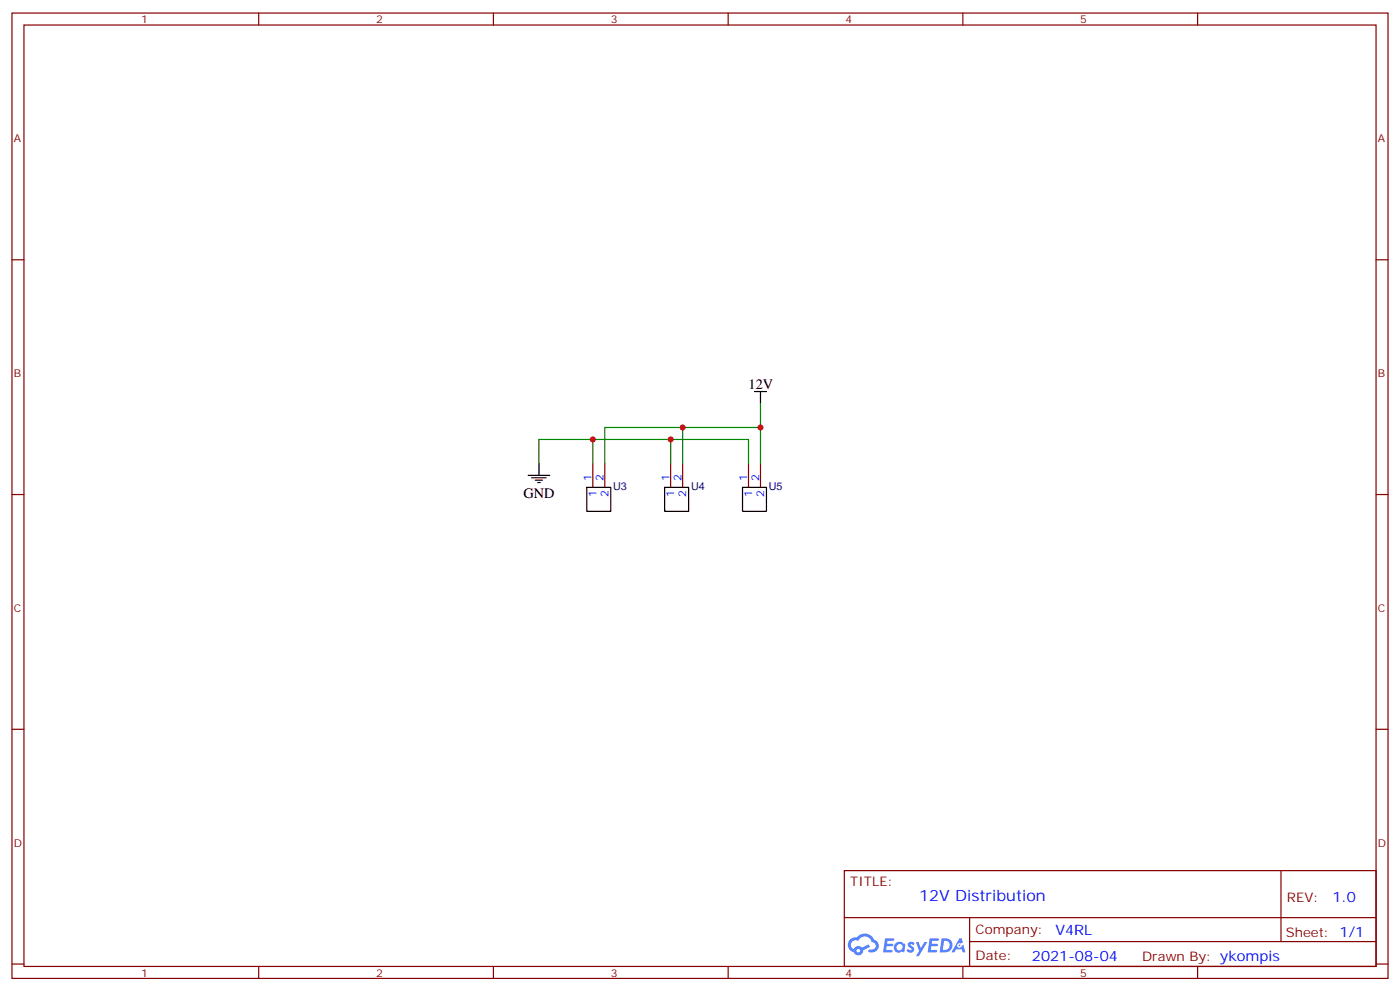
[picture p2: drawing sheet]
<svg xmlns="http://www.w3.org/2000/svg" width="412mm" height="292mm" viewBox="0 0 412 292" stroke-linecap="round" stroke-linejoin="round" font-family="sans-serif">
<g fill="none" stroke="#870000" stroke-width=".35">
<path d="M3.5 3.8h405.4v284.4h-405.4zM7.1 7.4h398.2v277.3h-398.2zM76.2 3.8v3.6M145.3 3.8v3.6M214.5 3.8v3.6M283.6 3.8v3.6M352.8 3.8v3.6M3.5 76.5h3.6M405.3 76.5h3.6M3.5 145.7h3.6M405.3 145.7h3.6M3.5 214.8h3.6"/>
<path d="M405.3 214.8h3.6M248.7 256.4h156.6v28.3h-156.6zM377.3 256.5v20.8M248.7 270.3h156.5M285.6 277.3h119.6M285.6 270.3v14.1M3.5 284h3.6M76.2 284.7v3.5M145.3 284.7v3.5M214.5 284.7v3.5M283.6 284.7v3.5M352.8 284.7v3.5"/>
<path d="M405.3 284h3.6"/>
</g>
<g fill="#5487ff">
<path d="M267.7 277.6a1.22 1.22 0 0 1 1.7 .3l-.4 .6a.47 .47 0 0 0-.3-.5 .47 .47 0 0 0-.5 .2l.1 .3a1.14 1.14 0 0 1 .8 1.7 1.14 1.14 0 0 1-1.9 0l-.2-.2 .5-.5 .7 .4a.29 .29 0 0 0 .3-.3 .29 .29 0 0 0-.2-.3 1.04 1.04 0 0 1-.6-1.7z"/>
<path d="M260.7 276.4h2.4l.3 .1-.2 .5-1.8 .1-.1 .9h1.5l.3 .3-.3 .4h-1.6l-.2 1.1h1.7l.2 .4-.2 .3h-2.6z"/>
<path d="M273.8 276.4h2.4l.3 .1-.1 .5-1.8 .1-.2 .9h1.6l.3 .3-.4 .4h-1.6l-.1 1.1h1.7l.2 .4-.2 .3h-2.6z"/>
<path d="M282.6 276.4h.7l.3 1.2-.6 .3a.69 .69 0 0 0-1 .3 .69 .69 0 0 0 .4 1 .69 .69 0 0 0 .9-.6l.5-.3 .6 2.2h-.8l-.2-.9h-1.8l-.5 .9h-.8z"/>
<path d="M269.8 277.4h.8l.6 1.9 1.1-1.9h.9l-2.6 4.2h-.8l.9-1.5z"/>
<path d="M277.4 276.4l-.6 4.1h1.3a2.11 2.11 0 0 0 2.5-2.1 2.11 2.11 0 0 0-2.5-2zM278.1 277.1a1.39 1.39 0 0 1 1.7 1.4 1.39 1.39 0 0 1-1.8 1.3h-.3z"/>
<path d="M263.7 278a1.54 1.54 0 0 0-.1 2.1 1.54 1.54 0 0 0 2.2 .2l.6 .2 .3-2.3-.2-.2-.4-.1a1.49 1.49 0 0 0-2.4 .1zM264 279a.94 .94 0 0 1 1.8 0 .94 .94 0 0 1-1.8 0z"/>
<path d="M250.4 276.7a2.18 2.18 0 0 0 1.1 3.8 1.44 1.44 0 0 0 1.6 .9 1.44 1.44 0 0 0 1.2-1.5l2-1-.5-.7-1.9 .9a1.47 1.47 0 0 0-2.4 .5 1.39 1.39 0 0 1-.7-2 1.39 1.39 0 0 1 2-.5 2.12 2.12 0 0 1 2.2-1.3 2.12 2.12 0 0 1 1.9 1.7 1.14 1.14 0 0 1 1.1 1.4 1.14 1.14 0 0 1-1.7 .8 .43 .43 0 0 0-.5 .3 .43 .43 0 0 0 .4 .5 1.98 1.98 0 0 0 2.5-1.2 1.98 1.98 0 0 0-1.2-2.5 3.1 3.1 0 0 0-5.3-.7l-.9 .1zM252.3 280a.55 .55 0 0 1 1.1 0 .55 .55 0 0 1-1.1 0z"/>
<circle cx="282.6" cy="278.5" r=".26"/>
</g>
<path d="M174.6 136.5v7M178.2 136.5v7M197.6 136.5v7M201.1 136.5v7M220.5 136.5v7M224 136.5v7" fill="none" stroke="#870000" stroke-width=".35"/>
<path d="M222.2 115.3h3.6M224 115.3v3.6M158.7 136.5v3.5M155.6 140h6.3M156.6 140.7h4.3M157.7 141.4h2.1M158.4 142.1h.7M172.9 143.5h7v7.1h-7zM195.8 143.5h7v7.1h-7zM218.7 143.5h7.1v7.1h-7.1z" fill="none" stroke="#000" stroke-width=".35"/>
<path d="M224 118.9v7h-45.8v10.6M158.7 136.5v-7.1h61.8v7.1M174.6 129.4v7.1M197.6 129.4v7.1M201.1 125.9v10.6M224 125.9v10.6" fill="none" stroke="#008700" stroke-width=".35"/>
<g fill="#c00">
<circle cx="197.6" cy="129.4" r=".88"/>
<circle cx="174.6" cy="129.4" r=".88"/>
<circle cx="224" cy="125.9" r=".88"/>
<circle cx="201.1" cy="125.9" r=".88"/>
</g>
<text font-size="4.6" fill="#00f" x="270.8" y="265.5">12V Distribution</text>
<g font-size="4.2">
<text x="220.5" y="114.6">12V</text>
<text x="154.2" y="146.7">GND</text>
</g>
<g font-size="4.2" fill="#00f">
<text x="392.5" y="265.7">1.0</text>
<text x="310.9" y="275.3">V4RL</text>
<text x="304" y="283.1">2021-08-04</text>
</g>
<g font-size="3.9" fill="#800">
<text x="250.5" y="261">TITLE:</text>
<text x="379.1" y="265.7">REV:</text>
<text x="287.4" y="275.2">Company:</text>
<text x="378.7" y="275.8">Sheet: 1/1</text>
<text x="287.4" y="282.9">Date:</text>
<text x="336.4" y="283">Drawn By: ykompis</text>
</g>
<g font-size="3.2" fill="#800">
<text x="41.6" y="6.8">1</text>
<text x="110.8" y="6.8">2</text>
<text x="179.9" y="6.8">3</text>
<text x="249.1" y="6.8">4</text>
<text x="318.2" y="6.8">5</text>
<text x="4.1" y="41.9">A</text>
<text x="405.9" y="41.9">A</text>
<text x="4.1" y="111.1">B</text>
<text x="405.9" y="111.1">B</text>
<text x="4.1" y="180.2">C</text>
<text x="405.9" y="180.2">C</text>
<text x="4.1" y="249.4">D</text>
<text x="405.9" y="249.4">D</text>
<text x="41.6" y="287.7">1</text>
<text x="110.8" y="287.7">2</text>
<text x="179.9" y="287.7">3</text>
<text x="249.1" y="287.7">4</text>
<text x="318.2" y="287.7">5</text>
</g>
<g font-size="3.2" fill="#00f">
<text x="174.3" y="141.8" transform="rotate(-90 174.3 141.8)">1</text>
<text x="177.8" y="141.8" transform="rotate(-90 177.8 141.8)">2</text>
<text x="197.2" y="141.8" transform="rotate(-90 197.2 141.8)">1</text>
<text x="200.7" y="141.8" transform="rotate(-90 200.7 141.8)">2</text>
<text x="220.1" y="141.8" transform="rotate(-90 220.1 141.8)">1</text>
<text x="223.7" y="141.8" transform="rotate(-90 223.7 141.8)">2</text>
<text x="175.7" y="146.3" transform="rotate(-90 175.7 146.3)">1</text>
<text x="179.2" y="146.3" transform="rotate(-90 179.2 146.3)">2</text>
<text x="198.6" y="146.3" transform="rotate(-90 198.6 146.3)">1</text>
<text x="202.1" y="146.3" transform="rotate(-90 202.1 146.3)">2</text>
<text x="221.5" y="146.3" transform="rotate(-90 221.5 146.3)">1</text>
<text x="225.1" y="146.3" transform="rotate(-90 225.1 146.3)">2</text>
</g>
<g font-size="3.2" fill="#000080">
<text x="180.6" y="144.3">U3</text>
<text x="203.6" y="144.3">U4</text>
<text x="226.5" y="144.3">U5</text>
</g>
</svg>
